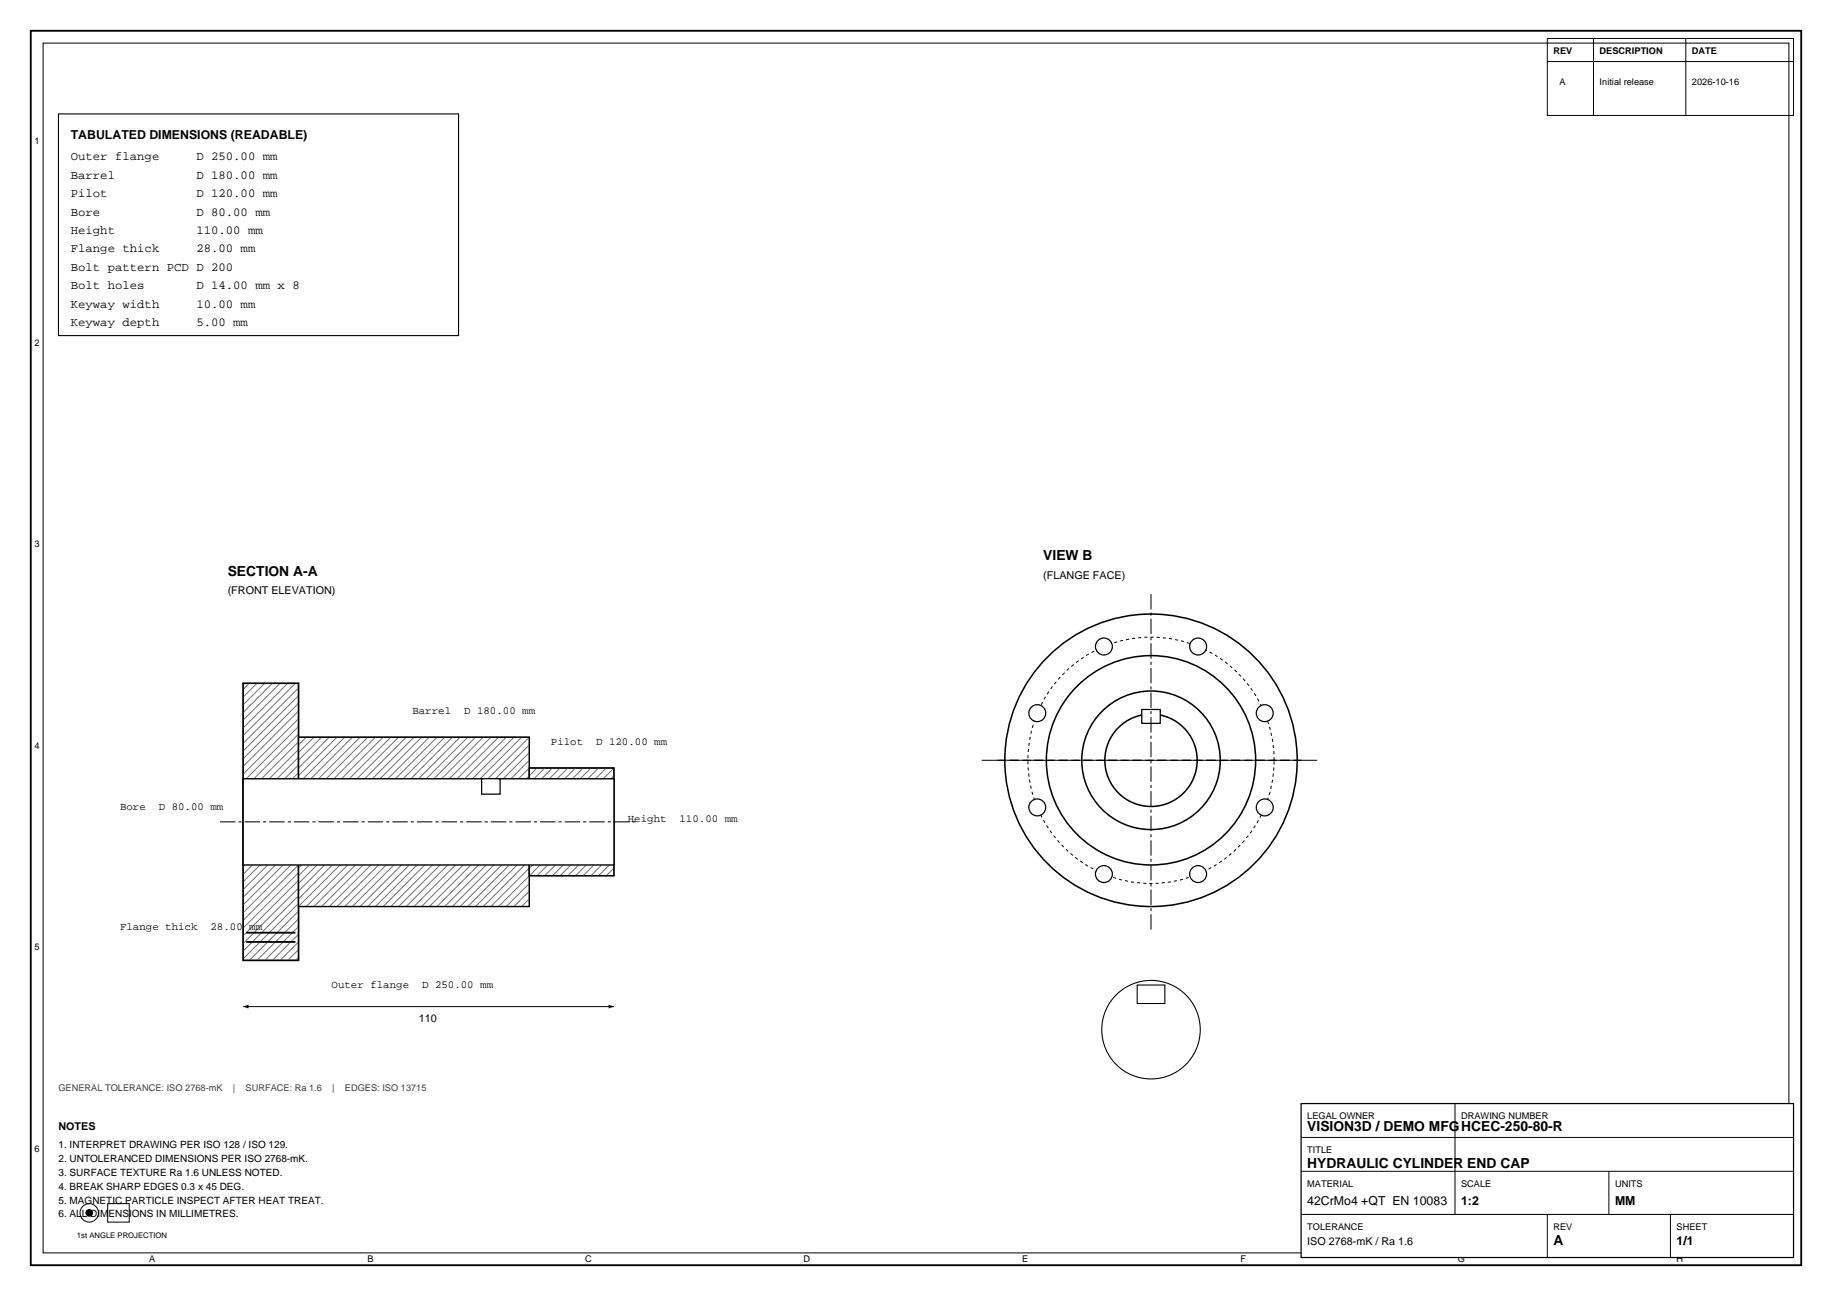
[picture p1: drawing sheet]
<svg xmlns="http://www.w3.org/2000/svg" width="420mm" height="297mm" viewBox="0 0 420 297" stroke-linecap="round" stroke-linejoin="round" font-family="sans-serif">
<path d="M7.1 7.1h405.8v282.8h-405.8z" fill="none" stroke="#000" stroke-width=".42"/>
<g fill="none" stroke="#000" stroke-width=".23">
<path d="M9.9 9.9h400.2v277.2h-400.2zM24.7 275.8h4.9v4.3h-4.9z"/>
<circle cx="20.5" cy="278" r="2.12"/>
</g>
<circle cx="20.5" cy="277.9" r=".88" fill="#000"/>
<path d="M298.3 252.9h112.9v35.3h-112.9z" fill-rule="evenodd" fill="#fff" stroke="#000" stroke-width=".28"/>
<path d="M354.7 8.8h56.5v17.7h-56.5zM354.7 14.1h56.5M365.3 8.8v17.7M386.5 8.8v17.7M333.6 252.9v25.4M298.3 278.3h112.9M298.3 268.4h112.9M298.3 260.7h112.9M354.7 278.3v9.9M368.8 268.4v9.9M383 278.3v9.9" fill="none" stroke="#000" stroke-width=".23"/>
<path d="M55.7 156.6h12.7v63.5h-12.7z" fill-rule="evenodd" fill="#fff" stroke="#000" stroke-width=".35"/>
<g fill="none" stroke="#6b7280" stroke-width=".23">
<path d="M57.1 156.6l-1.4 1.5M58.9 156.6l-3.2 3.2M60.7 156.6l-5 5M62.4 156.6l-6.7 6.7M64.2 156.6l-8.5 8.5M66 156.6l-10.3 10.3M67.7 156.6l-12 12M68.5 157.6l-12.8 12.8M68.5 159.4l-12.8 12.8M68.5 161.1l-12.8 12.8M68.5 162.9l-12.8 12.8M68.5 164.7l-12.8 12.8"/>
<path d="M68.5 166.4l-12.8 12.8M68.5 168.2l-12.8 12.8M68.5 170l-12.8 12.8M68.5 171.7l-12.8 12.8M68.5 173.5l-12.8 12.8M68.5 175.2l-12.8 12.8M68.5 177l-12.8 12.8M68.5 178.8l-12.8 12.8M68.5 180.5l-12.8 12.8M68.5 182.3l-12.8 12.8M68.5 184.1l-12.8 12.8M68.5 185.8l-12.8 12.8"/>
<path d="M68.5 187.6l-12.8 12.8M68.5 189.4l-12.8 12.8M68.5 191.1l-12.8 12.8M68.5 192.9l-12.8 12.8M68.5 194.6l-12.8 12.8M68.5 196.4l-12.8 12.8M68.5 198.2l-12.8 12.8M68.5 199.9l-12.8 12.8M68.5 201.7l-12.8 12.8M68.5 203.5l-12.8 12.8M68.5 205.2l-12.8 12.8M68.5 207l-12.8 12.8"/>
<path d="M68.5 208.8l-11.4 11.3M68.5 210.5l-9.6 9.6M68.5 212.3l-7.8 7.8M68.5 214l-6.1 6.1M68.5 215.8l-4.3 4.3M68.5 217.6l-2.5 2.5M68.5 219.3l-.8 .8"/>
</g>
<path d="M55.7 156.6h12.7v63.5h-12.7z" fill="none" stroke="#000" stroke-width=".28"/>
<path d="M68.4 168.9h53v38.8h-53z" fill-rule="evenodd" fill="#fff" stroke="#000" stroke-width=".28"/>
<g fill="none" stroke="#6b7280" stroke-width=".23">
<path d="M68.4 168.9v.1M70.2 168.9l-1.8 1.9M72 168.9l-3.6 3.6M73.7 168.9l-5.3 5.4M75.5 168.9l-7.1 7.1M77.3 168.9l-8.9 8.9M79 168.9l-10.6 10.7M80.8 168.9l-12.4 12.4M82.5 168.9l-14.1 14.2M84.3 168.9l-15.9 16M86.1 168.9l-17.7 17.7M87.8 168.9l-19.4 19.5"/>
<path d="M89.6 168.9l-21.2 21.3M91.4 168.9l-23 23M93.1 168.9l-24.7 24.8M94.9 168.9l-26.5 26.6M96.7 168.9l-28.3 28.3M98.4 168.9l-30 30.1M100.2 168.9l-31.8 31.8M102 168.9l-33.6 33.6M103.7 168.9l-35.3 35.4M105.5 168.9l-37.1 37.1M107.2 168.9l-38.8 38.8M109 168.9l-38.8 38.8"/>
<path d="M110.8 168.9l-38.8 38.8M112.5 168.9l-38.8 38.8M114.3 168.9l-38.8 38.8M116.1 168.9l-38.8 38.8M117.8 168.9l-38.8 38.8M119.6 168.9l-38.8 38.8M121.4 168.9l-38.9 38.8M121.4 170.7l-37.1 37M121.4 172.4l-35.3 35.3M121.4 174.2l-33.6 33.5M121.4 175.9l-31.8 31.8M121.4 177.7l-30 30"/>
<path d="M121.4 179.5l-28.3 28.2M121.4 181.2l-26.5 26.5M121.4 183l-24.7 24.7M121.4 184.8l-23 22.9M121.4 186.5l-21.2 21.2M121.4 188.3l-19.4 19.4M121.4 190.1l-17.7 17.6M121.4 191.8l-15.9 15.9M121.4 193.6l-14.2 14.1M121.4 195.4l-12.4 12.3M121.4 197.1l-10.6 10.6M121.4 198.9l-8.9 8.8"/>
<path d="M121.4 200.6l-7.1 7.1M121.4 202.4l-5.3 5.3M121.4 204.2l-3.6 3.5M121.4 205.9l-1.8 1.8M121.4 207.7h.1"/>
</g>
<path d="M68.4 168.9h53v38.8h-53z" fill="none" stroke="#000" stroke-width=".28"/>
<path d="M121.4 176h19.4v24.7h-19.4z" fill-rule="evenodd" fill="#fff" stroke="#000" stroke-width=".28"/>
<g fill="none" stroke="#6b7280" stroke-width=".23">
<path d="M121.4 176h-.1M123.1 176l-1.8 1.8M124.9 176l-3.6 3.6M126.6 176l-5.3 5.3M128.4 176l-7.1 7.1M130.2 176l-8.9 8.9M131.9 176l-10.6 10.6M133.7 176l-12.4 12.4M135.5 176l-14.2 14.2M137.2 176l-15.9 15.9M139 176l-17.7 17.7M140.8 176l-19.5 19.5"/>
<path d="M140.8 177.7l-19.5 19.5M140.8 179.5l-19.5 19.5M140.8 181.2l-19.4 19.5M140.8 183l-17.7 17.7M140.8 184.8l-15.9 15.9M140.8 186.5l-14.2 14.2M140.8 188.3l-12.4 12.4M140.8 190.1l-10.6 10.6M140.8 191.8l-8.9 8.9M140.8 193.6l-7.1 7.1M140.8 195.4l-5.3 5.3M140.8 197.1l-3.6 3.6"/>
<path d="M140.8 198.9l-1.8 1.8M140.8 200.6v.1"/>
</g>
<path d="M121.4 176h19.4v24.7h-19.4z" fill="none" stroke="#000" stroke-width=".28"/>
<path d="M55.7 178.5h85.1v19.7h-85.1z" fill-rule="evenodd" fill="#fff" stroke="#000" stroke-width=".32"/>
<path d="M56.4 215.9h11.3M56.4 213.7h11.3" fill="none" stroke="#000" stroke-width=".42"/>
<path d="M110.4 178.5h4.3v3.5h-4.3z" fill-rule="evenodd" fill="#fff" stroke="#000" stroke-width=".28"/>
<path d="M50.4 188.3h95.3" fill="none" stroke="#000" stroke-width=".23" stroke-dasharray="3.5 .7 .7 .7" stroke-linecap="butt"/>
<path d="M55.7 230.7h85.1" fill="none" stroke="#000" stroke-width=".23"/>
<path d="M55.7 230.7l1.3-.5v.9zM139.5 230.2l1.3 .5-1.3 .4z" fill="#000"/>
<circle cx="263.9" cy="174.2" r="33.5" fill="#fff" stroke="#000" stroke-width=".35"/>
<g fill="none" stroke="#000" stroke-width=".35">
<circle cx="263.9" cy="174.2" r="24"/>
<circle cx="263.9" cy="174.2" r="15.9"/>
</g>
<circle cx="263.9" cy="174.2" r="10.6" fill="#fff" stroke="#000" stroke-width=".35"/>
<path d="M292.1 174.2a28.2 28.2 0 0 0-41.7-24.7 28.2 28.2 0 0 0-1.8 48.5 28.2 28.2 0 0 0 43.4-21.7l.1-2.1" fill="none" stroke="#000" stroke-width=".23" stroke-dasharray=".7 .7" stroke-linecap="butt"/>
<g fill="#fff" stroke="#000" stroke-width=".28">
<path d="M261.8 162.6h4.2v3.2h-4.2z" fill-rule="evenodd"/>
<circle cx="290" cy="163.4" r="1.94"/>
<circle cx="274.7" cy="148.2" r="1.94"/>
<circle cx="253.1" cy="148.2" r="1.94"/>
<circle cx="237.8" cy="163.4" r="1.94"/>
<circle cx="237.8" cy="185" r="1.94"/>
<circle cx="253.1" cy="200.3" r="1.94"/>
<circle cx="274.7" cy="200.3" r="1.94"/>
<circle cx="290" cy="185" r="1.94"/>
</g>
<path d="M225.1 174.2h77.6M263.9 213v-77.6" fill="none" stroke="#000" stroke-width=".23" stroke-dasharray="3.5 .7 .7 .7" stroke-linecap="butt"/>
<path d="M228.6 174.2h70.6" fill="none" stroke="#000" stroke-width=".32" stroke-dasharray="2.1 .7" stroke-linecap="butt"/>
<circle cx="263.9" cy="236" r="11.3" fill="none" stroke="#000" stroke-width=".25"/>
<g fill="#fff" stroke="#000" stroke-width=".25">
<path d="M260.7 225.7h6.4v4.3h-6.4z" fill-rule="evenodd"/>
<path d="M13.4 26.1h91.7v50.8h-91.7z" fill-rule="evenodd"/>
</g>
<g font-size="3.2">
<text x="52.2" y="131.9">SECTION A-A</text>
<text x="239.2" y="128.4">VIEW B</text>
<text x="299.7" y="259.3">VISION3D / DEMO MFGHCEC-250-80-R</text>
<text x="299.7" y="267.7">HYDRAULIC CYLINDER END CAP</text>
<text x="356.1" y="285.4">A</text>
</g>
<g font-size="2.8">
<text x="16.2" y="31.8">TABULATED DIMENSIONS (READABLE)</text>
<text x="16.2" y="36.7">Outer flange</text>
<text x="16.2" y="40.9">Barrel</text>
<text x="45" y="36.7">D 250.00 mm</text>
<text x="45" y="40.9">D 180.00 mm</text>
<text x="16.2" y="45.2">Pilot</text>
<text x="45" y="45.2">D 120.00 mm</text>
<text x="16.2" y="49.4">Bore</text>
<text x="16.2" y="53.6">Height</text>
<text x="45" y="49.4">D 80.00 mm</text>
<text x="45" y="53.6">110.00 mm</text>
<text x="16.2" y="57.9">Flange thick</text>
<text x="45" y="57.9">28.00 mm</text>
<text x="16.2" y="62.1">Bolt pattern PCD D 200</text>
<text x="16.2" y="66.3">Bolt holes</text>
<text x="16.2" y="70.6">Keyway width</text>
<text x="45" y="66.3">D 14.00 mm x 8</text>
<text x="45" y="70.6">10.00 mm</text>
<text x="16.2" y="74.8">Keyway depth</text>
<text x="45" y="74.8">5.00 mm</text>
<text x="299.7" y="276.2">42CrMo4 +QT EN 10083</text>
<text x="335" y="276.2">1:2</text>
<text x="370.3" y="276.2">MM</text>
<text x="384.4" y="285.4">1/1</text>
</g>
<g font-size="2.5">
<text x="52.2" y="136.1">(FRONT ELEVATION)</text>
<text x="239.2" y="132.6">(FLANGE FACE)</text>
<text x="94.5" y="163.7">Barrel</text>
<text x="106.4" y="163.7">D 180.00 mm</text>
<text x="126.3" y="170.7">Pilot</text>
<text x="136.7" y="170.7">D 120.00 mm</text>
<text x="27.5" y="185.5">Bore</text>
<text x="36.4" y="185.5">D 80.00 mm</text>
<text x="143.9" y="188.3">Height</text>
<text x="155.8" y="188.3">110.00 mm</text>
<text x="27.5" y="213">Flange thick</text>
<text x="48.3" y="213">28.00 mm</text>
<text x="76" y="226.4">Outer flange</text>
<text x="96.8" y="226.4">D 250.00 mm</text>
<text x="96" y="234.2">110</text>
<text x="13.4" y="258.9">NOTES</text>
<text x="299.7" y="285.4">ISO 2768-mK / Ra 1.6</text>
</g>
<g font-size="2.3">
<text x="13.4" y="263.1">1. INTERPRET DRAWING PER ISO 128 / ISO 129.</text>
<text x="13.4" y="266.3">2. UNTOLERANCED DIMENSIONS PER ISO 2768-mK.</text>
<text x="13.4" y="269.5">3. SURFACE TEXTURE Ra 1.6 UNLESS NOTED.</text>
<text x="13.4" y="272.7">4. BREAK SHARP EDGES 0.3 x 45 DEG.</text>
<text x="13.4" y="275.8">5. MAGNETIC PARTICLE INSPECT AFTER HEAT TREAT.</text>
<text x="13.4" y="279">6. ALL DIMENSIONS IN MILLIMETRES.</text>
</g>
<g font-size="2.1">
<text x="356.1" y="12.3">REV</text>
<text x="366.7" y="12.3">DESCRIPTION</text>
<text x="387.9" y="12.3">DATE</text>
<text x="357.6" y="19.4">A</text>
<text x="366.7" y="19.4">Initial release</text>
<text x="387.9" y="19.4">2026-10-16</text>
<text x="7.9" y="33">1</text>
<text x="7.9" y="79.2">2</text>
<text x="7.9" y="125.4">3</text>
<text x="7.9" y="171.6">4</text>
<text x="7.9" y="217.8">5</text>
<text x="299.7" y="256.4">LEGAL OWNER</text>
<text x="335" y="256.4">DRAWING NUMBER</text>
<text x="7.9" y="264">6</text>
<text x="299.7" y="264.2">TITLE</text>
<text x="299.7" y="272">MATERIAL</text>
<text x="335" y="272">SCALE</text>
<text x="370.3" y="272">UNITS</text>
<text x="299.7" y="281.8">TOLERANCE</text>
<text x="356.1" y="281.8">REV</text>
<text x="384.4" y="281.8">SHEET</text>
<text x="34.2" y="289.2">A</text>
<text x="84.2" y="289.2">B</text>
<text x="134.2" y="289.2">C</text>
<text x="184.2" y="289.2">D</text>
<text x="234.3" y="289.2">E</text>
<text x="284.4" y="289.2">F</text>
<text x="334.3" y="289.2">G</text>
<text x="384.3" y="289.2">H</text>
</g>
<g font-size="2.1" fill="#374151">
<text x="13.4" y="250.1">GENERAL TOLERANCE: ISO 2768-mK</text>
<text x="53.4" y="250.1">|</text>
<text x="56.3" y="250.1">SURFACE: Ra 1.6</text>
<text x="76.2" y="250.1">|</text>
<text x="79.1" y="250.1">EDGES: ISO 13715</text>
</g>
<text font-size="1.8" x="17.6" y="283.6">1st ANGLE PROJECTION</text>
</svg>
